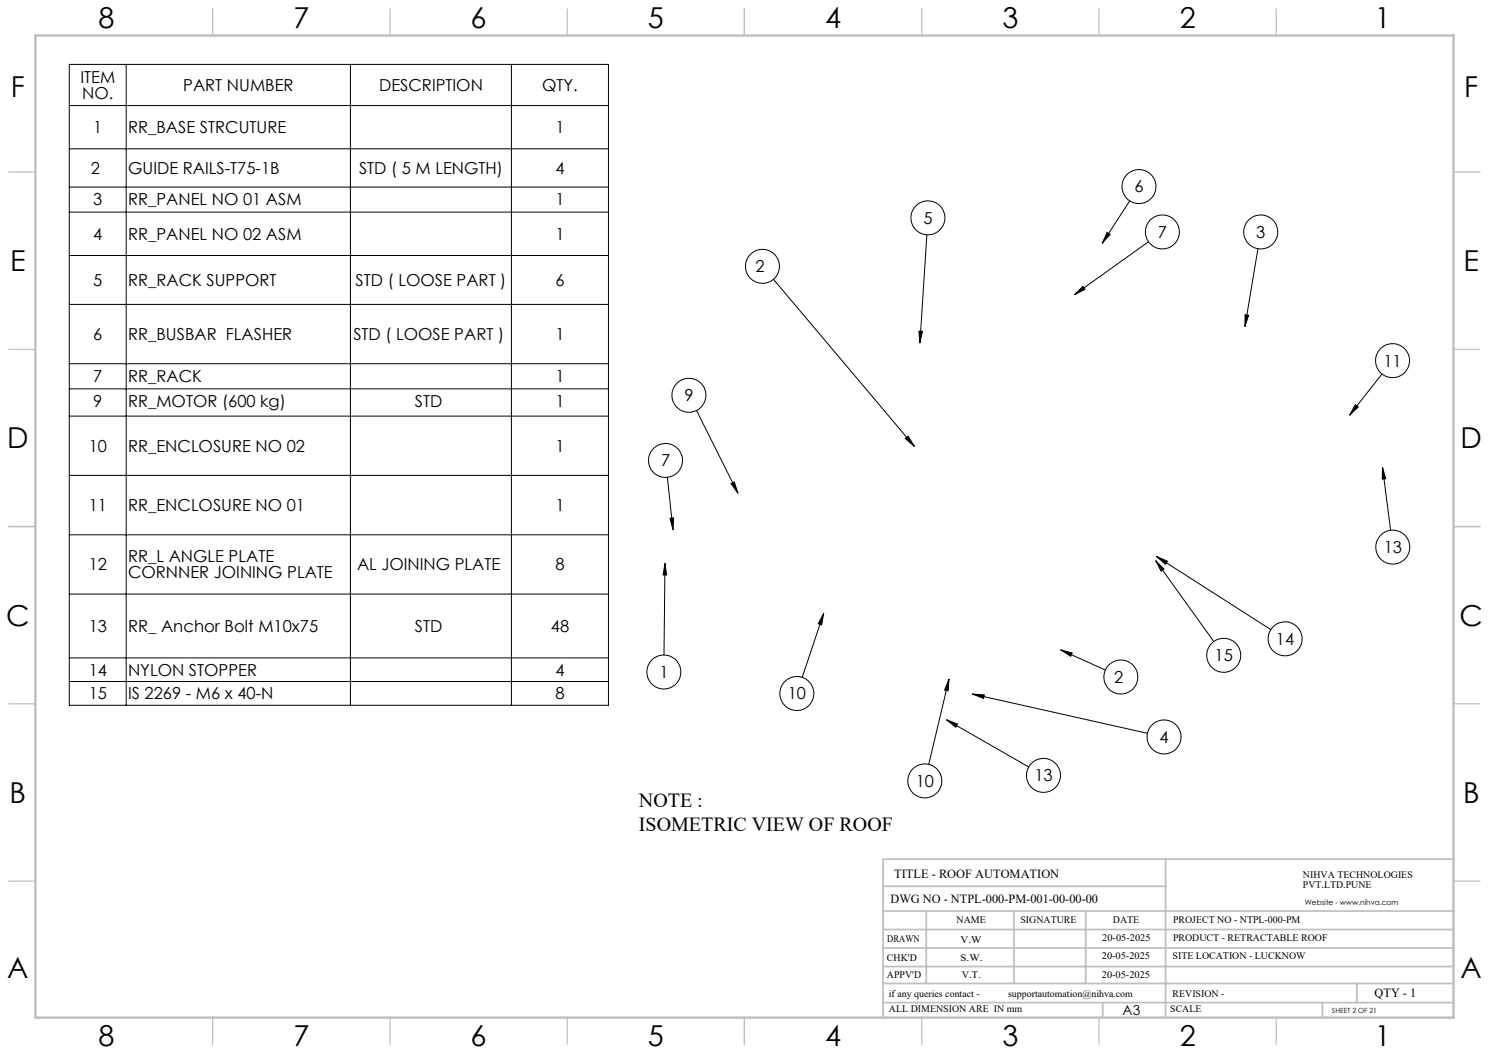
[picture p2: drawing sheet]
<svg xmlns="http://www.w3.org/2000/svg" width="420mm" height="297mm" viewBox="0 0 420 297" stroke-linecap="round" stroke-linejoin="round" font-family="sans-serif">
<g fill="none" stroke="#000" stroke-width=".28">
<path d="M19.5 18.2h152.1v180.7h-152.1zM35.6 18.2v180.7M98.8 18.2v180.7M144.3 18.2v180.7M19.5 29.8h152.1M19.5 42h152.1M19.5 52.8h152.1M19.5 59.8h152.1M318.7 56.7l-7.8 11.9M19.5 72.1h152.1M218.2 78.8l39.7 47.1M261.4 66.2l-1.9 30.5"/>
<path d="M312.3 65.6l.8 .5-2.2 2.5zM324 68.2l-20.9 14.9M354.8 70.1l-3.6 22M19.5 85.9h152.1M259.2 93.4h1l-.7 3.3zM303.1 83.1l2.4-2.3 .6 .8zM351.2 88.8l1 .1-1 3.2zM19.5 102.6h152.1M19.5 109.7h152.1M19.5 117.4h152.1M196.5 115.8l11.6 23.3M382.3 114.2l.8 .6-2.4 2.3z"/>
<path d="M389.8 105.5l-9.1 11.6M19.5 134.1h152.1M188.2 134.6l1.6 14.8M206.2 136.4l.9-.5 1 3.2zM255.4 123.7l.8-.7 1.7 2.9zM390 131.8l.9 3.2-1 .1zM390 131.8l2.3 17.8M19.5 150.8h152.1M187.6 158.9l.4 3.3h-1zM187.6 158.9l-.3 25.8M189 146.2l1-.1-.2 3.3zM326 158.1l2.3 2.4-.8 .6z"/>
<path d="M326 158.1l16.4 22.8M326.2 156.9l3.1 1.4-.6 .8zM326.2 156.9l32.3 20.7M19.5 167.6h152.1M232.3 173l-.5 3.2-1-.3zM232.3 173l-6 18.1M19.5 185.6h152.1M19.5 192.2h152.1M267.7 191.5l-.3 3.3-.9-.2zM267.7 191.5l-5.7 24.1M274.3 195.8l3.3 .2-.2 1zM274.3 195.8l49.4 11"/>
<path d="M299.2 183.3l3.2 .9-.4 .9zM299.2 183.3l12.6 5.7M267 203l3.1 1.2-.5 .9zM267 203l23.2 13.3"/>
<circle cx="321.3" cy="52.6" r="4.8"/>
<circle cx="215.1" cy="75.1" r="4.8"/>
<circle cx="261.7" cy="61.5" r="4.8"/>
<circle cx="327.9" cy="65.4" r="4.8"/>
<circle cx="355.6" cy="65.4" r="4.8"/>
<circle cx="194.3" cy="111.5" r="4.8"/>
<circle cx="392.8" cy="101.7" r="4.8"/>
<circle cx="187.7" cy="129.9" r="4.8"/>
<circle cx="392.9" cy="154.3" r="4.8"/>
<circle cx="187.3" cy="189.5" r="4.8"/>
<circle cx="224.8" cy="195.6" r="4.8"/>
<circle cx="316.2" cy="191" r="4.8"/>
<circle cx="345.2" cy="184.8" r="4.8"/>
<circle cx="362.5" cy="180.2" r="4.8"/>
<circle cx="294.3" cy="218.7" r="4.8"/>
<circle cx="328.3" cy="207.9" r="4.8"/>
<circle cx="260.9" cy="220.3" r="4.8"/>
</g>
<g fill="none" stroke="#c0c0c0" stroke-width=".35">
<path d="M60 2.5v7.5M110 2.5v7.5M160 2.5v7.5M210 2.5v7.5M260 2.5v7.5M310 2.5v7.5M360 2.5v7.5M2.5 48.5h7.5M410 48.5h7.5M2.5 98.5h7.5M410 98.5h7.5M2.5 148.5h7.5"/>
<path d="M410 148.5h7.5M2.5 198.5h7.5M410 198.5h7.5M2.5 248.5h7.5M410 248.5h7.5M60 287v7.5M110 287v7.5M160 287v7.5M210 287v7.5M260 287v7.5M310 287v7.5M360 287v7.5"/>
</g>
<g fill="none" stroke="#c0c0c0" stroke-width=".5">
<path d="M249.1 257h160.9M249.1 250h79.7M261.3 257v20.4M286 257v20.4M306.2 257v20.4M328.8 242.3v44.7M410 242.3h-160.9v44.7M249.1 272.6h160.9M249.1 267.4h160.9M249.1 262.2h160.9M249.1 277.4h160.9M382.7 277.4v5.4"/>
<path d="M249.1 282.8h160.9M311 282.8v4.2M373 282.8v4.2"/>
</g>
<path d="M10 10h400v277h-400z" fill="none" stroke="#c0c0c0" stroke-width=".7"/>
<path d="M255.4 123.7l.8-.7 1.7 2.9zM259.2 93.4h1l-.7 3.3zM382.3 114.2l.8 .6-2.4 2.3zM390 131.8l.9 3.2-1 .1zM274.3 195.8l3.3 .2-.2 1zM267.7 191.5l-.3 3.3-.9-.2zM187.6 158.9l.4 3.3h-1zM189 146.2l1-.1-.2 3.3zM206.2 136.4l.9-.5 1 3.2zM299.2 183.3l3.2 .9-.4 .9zM351.2 88.8l1 .1-1 3.2zM312.3 65.6l.8 .5-2.2 2.5zM303.1 83.1l2.4-2.3 .6 .8zM232.3 173l-.5 3.2-1-.3zM267 203l3.1 1.2-.5 .9zM326.2 156.9l3.1 1.4-.6 .8zM326 158.1l2.3 2.4-.8 .6z" fill="#000"/>
<g font-size="8.1">
<text x="27.8" y="8">8</text>
<text x="82.8" y="8">7</text>
<text x="132.8" y="8">6</text>
<text x="182.8" y="8">5</text>
<text x="232.8" y="8">4</text>
<text x="282.8" y="8">3</text>
<text x="332.8" y="8">2</text>
<text x="387.8" y="8">1</text>
<text x="3" y="27.2">F</text>
<text x="413" y="27.2">F</text>
<text x="2.8" y="76.5">E</text>
<text x="412.8" y="76.5">E</text>
<text x="2" y="126.5">D</text>
<text x="412" y="126.5">D</text>
<text x="1.7" y="176.5">C</text>
<text x="411.7" y="176.5">C</text>
<text x="2.7" y="226.5">B</text>
<text x="412.7" y="226.5">B</text>
<text x="2" y="275.7">A</text>
<text x="412" y="275.7">A</text>
<text x="27.8" y="295">8</text>
<text x="82.8" y="295">7</text>
<text x="132.8" y="295">6</text>
<text x="182.8" y="295">5</text>
<text x="232.8" y="295">4</text>
<text x="282.8" y="295">3</text>
<text x="332.8" y="295">2</text>
<text x="387.8" y="295">1</text>
</g>
<g font-size="5.6">
<text x="180.2" y="227.7">NOTE :</text>
<text x="180.2" y="234.4">ISOMETRIC VIEW OF ROOF</text>
</g>
<g font-size="4.7">
<text x="22.7" y="23.4">ITEM</text>
<text x="23.2" y="27.9">NO.</text>
<text x="51.7" y="25.6">PART NUMBER</text>
<text x="106.9" y="25.6">DESCRIPTION</text>
<text x="152.9" y="25.6">QTY.</text>
<text x="26.3" y="37.5">1</text>
<text x="36.1" y="37.5">RR_BASE STRCUTURE</text>
<text x="156.7" y="37.5">1</text>
<text x="25.7" y="49">2</text>
<text x="36.1" y="49">GUIDE RAILS-T75-1B</text>
<text x="101.3" y="49">STD ( 5 M LENGTH)</text>
<text x="156.7" y="49">4</text>
<text x="26.3" y="58">3</text>
<text x="36.1" y="58">RR_PANEL NO 01 ASM</text>
<text x="156.7" y="58">1</text>
<text x="320" y="54.3">6</text>
<text x="260.5" y="63.1">5</text>
<text x="26.3" y="67.6">4</text>
<text x="36.1" y="67.6">RR_PANEL NO 02 ASM</text>
<text x="156.7" y="67.6">1</text>
<text x="326.6" y="67.1">7</text>
<text x="354.3" y="67.1">3</text>
<text x="213.1" y="76.8">2</text>
<text x="26.3" y="80.6">5</text>
<text x="36.1" y="80.6">RR_RACK SUPPORT</text>
<text x="100.3" y="80.6">STD ( LOOSE PART )</text>
<text x="156.7" y="80.6">6</text>
<text x="26.3" y="95.9">6</text>
<text x="36.1" y="95.9">RR_BUSBAR FLASHER</text>
<text x="99.7" y="95.9">STD ( LOOSE PART )</text>
<text x="156.7" y="95.9">1</text>
<text x="26.3" y="107.8">7</text>
<text x="36.1" y="107.8">RR_RACK</text>
<text x="156.7" y="107.8">1</text>
<text x="390.2" y="103.4">11</text>
<text x="193" y="113.1">9</text>
<text x="26.3" y="114.7">9</text>
<text x="36.1" y="114.7">RR_MOTOR (600 kg)</text>
<text x="117" y="114.7">STD</text>
<text x="156.7" y="114.7">1</text>
<text x="25" y="127.4">10</text>
<text x="36.1" y="127.4">RR_ENCLOSURE NO 02</text>
<text x="156.7" y="127.4">1</text>
<text x="186.4" y="131.5">7</text>
<text x="25" y="144.1">11</text>
<text x="36.1" y="144.1">RR_ENCLOSURE NO 01</text>
<text x="156.7" y="144.1">1</text>
<text x="390.3" y="156">13</text>
<text x="25" y="160.9">12</text>
<text x="36.1" y="158.6">RR_L ANGLE PLATE</text>
<text x="100.7" y="160.9">AL JOINING PLATE</text>
<text x="156.7" y="160.9">8</text>
<text x="36.1" y="163.1">CORNNER JOINING PLATE</text>
<text x="25" y="178.2">13</text>
<text x="36.1" y="178.2">RR_ Anchor Bolt M10x75</text>
<text x="117" y="178.2">STD</text>
<text x="155.4" y="178.2">48</text>
<text x="359.9" y="181.8">14</text>
<text x="25" y="190.6">14</text>
<text x="36.1" y="190.6">NYLON STOPPER</text>
<text x="156.7" y="190.6">4</text>
<text x="186" y="191.2">1</text>
<text x="342.6" y="186.5">15</text>
<text x="25" y="197.2">15</text>
<text x="36.1" y="197.2">IS 2269 - M6 x 40-N</text>
<text x="156.7" y="197.2">8</text>
<text x="222.2" y="197.3">10</text>
<text x="314.2" y="192.6">2</text>
<text x="327.1" y="209.5">4</text>
<text x="258.3" y="221.9">10</text>
<text x="291.8" y="220.4">13</text>
</g>
<text font-size="3.9" x="316.7" y="286.4">A3</text>
<g font-size="3.5">
<text x="252.2" y="247.6">TITLE - ROOF AUTOMATION</text>
<text x="251.2" y="254.7">DWG NO - NTPL-000-PM-001-00-00-00</text>
<text x="387.7" y="281.1">QTY - 1</text>
</g>
<g font-size="2.8">
<text x="367.5" y="247.6">NIHVA TECHNOLOGIES</text>
<text x="367.5" y="250.5">PVT.LTD.PUNE</text>
<text x="269.8" y="260.3">NAME</text>
<text x="287.8" y="260.3">SIGNATURE</text>
<text x="313.9" y="260.4">DATE</text>
<text x="330.9" y="260.4">PROJECT NO - NTPL-000-PM</text>
<text x="250.3" y="265.6">DRAWN</text>
<text x="270.9" y="266.1">V.W</text>
<text x="310.9" y="265.5">20-05-2025</text>
<text x="330.9" y="265.5">PRODUCT - RETRACTABLE ROOF</text>
<text x="250.2" y="271.1">CHK'D</text>
<text x="250.2" y="275.8">APPV'D</text>
<text x="270.9" y="271.1">S.W.</text>
<text x="271.3" y="275.8">V.T.</text>
<text x="310.8" y="270.6">20-05-2025</text>
<text x="310.8" y="275.8">20-05-2025</text>
<text x="330.7" y="270.6">SITE LOCATION - LUCKNOW</text>
<text x="250.7" y="281.1">if any queries contact -</text>
<text x="284.3" y="281.1">supportautomation@nihva.com</text>
<text x="330.7" y="281.1">REVISION -</text>
<text x="250.7" y="285.6">ALL DIMENSION ARE IN mm</text>
<text x="330.1" y="285.6">SCALE</text>
</g>
<text font-size="2.1" x="368.1" y="255.1">Website - www.nihva.com</text>
<text font-size="2" x="375.7" y="285.6">SHEET 2 OF 21</text>
</svg>
